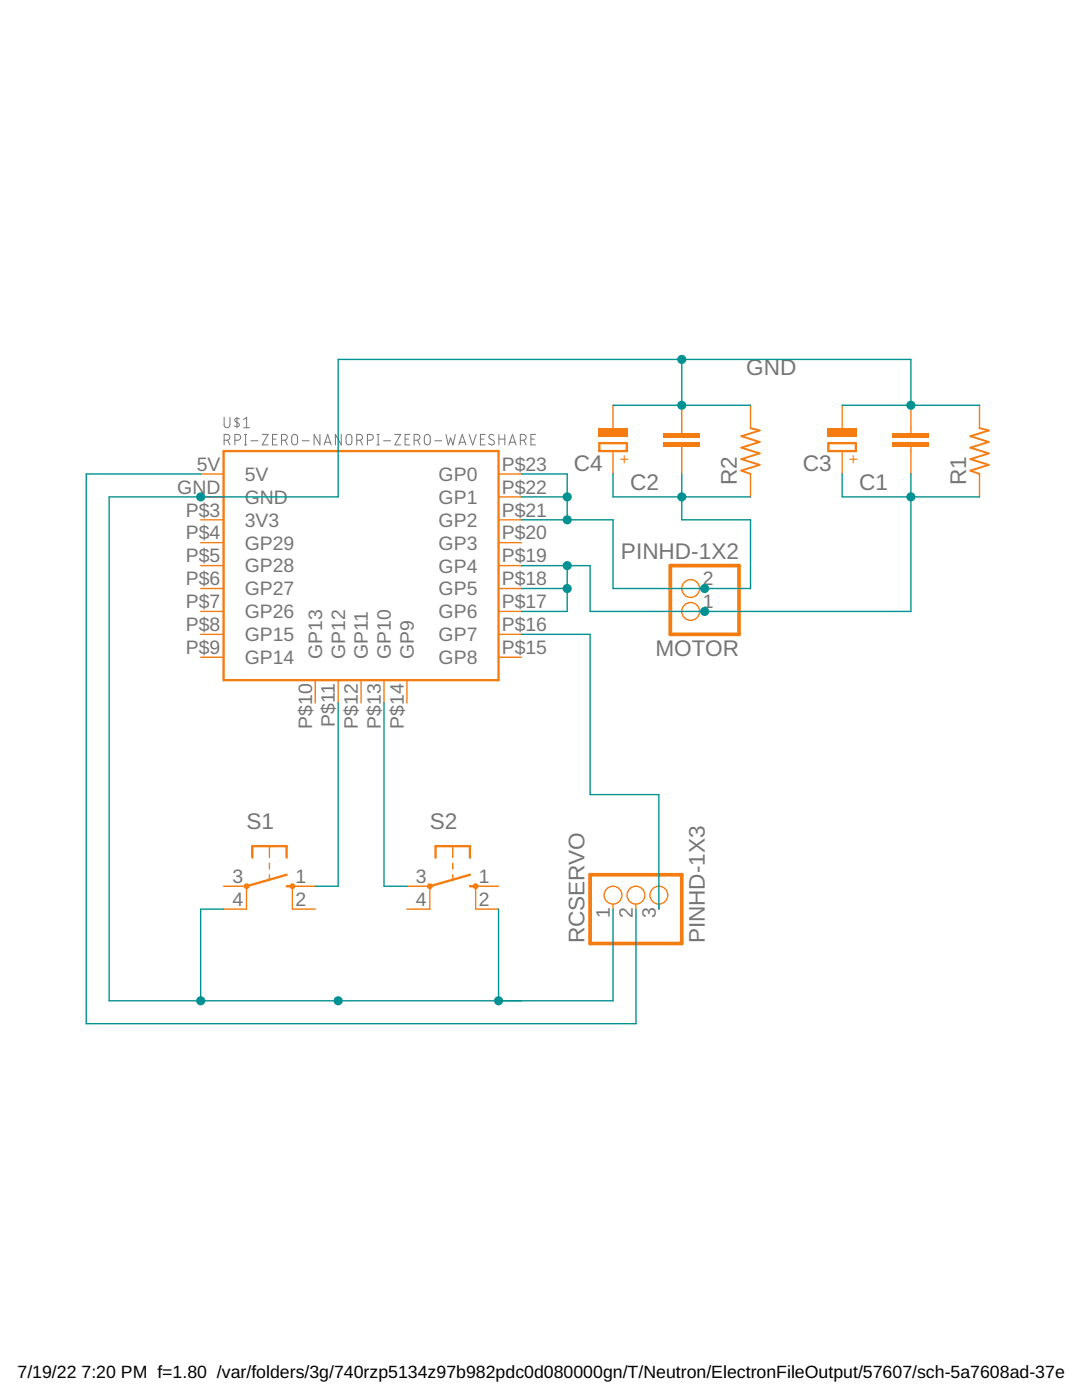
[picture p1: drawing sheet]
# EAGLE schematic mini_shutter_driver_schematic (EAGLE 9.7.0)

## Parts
C1  C_CHIP-0805(2012-METRIC)  [CAPC2012X110]
C2  C_CHIP-0805(2012-METRIC)  [CAPC2012X110]
C3  C-POL_TANTALUM-1206(3216-METRIC)  [CAPMP3216X180N]
C4  C-POL_TANTALUM-1206(3216-METRIC)  [CAPMP3216X180N]
MOTOR  PINHD-1X2  [1X02]
R1  R-US_CHIP-0805(2012-METRIC)  [RESC2012X65]
R2  R-US_CHIP-0805(2012-METRIC)  [RESC2012X65]
RCSERVO  PINHD-1X3  [1X03]
S1  10-XX  [B3F-10XX]
S2  10-XX  [B3F-10XX]
U$1  RPI-ZERO-NANORPI-ZERO-WAVESHARE  [RPI-ZERO-NANO-WAVESHARE]

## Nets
5V: RCSERVO.2 U$1.5V
GND: C1.2 C2.2 C3.2(-) C4.2(-) R1.2 R2.2 RCSERVO.1 S1.2(S1) S2.2(S1) U$1.GND
GP2: C2.1 C4.1(+) MOTOR.2 R2.1 U$1.P$21(GP2)
N$1: RCSERVO.3 U$1.P$16(GP7)
N$2: S1.3(P) U$1.P$6(GP27)
N$3: S2.3(P) U$1.P$8(GP15)
N$6: C1.1 C3.1(+) MOTOR.1 R1.1 U$1.P$19(GP4)
Unconnected: S1.1(S) S1.4(P1) S2.1(S) S2.4(P1) U$1.P$3(3V3) U$1.P$4(GP29) U$1.P$5(GP28) U$1.P$7(GP26) U$1.P$9(GP14) U$1.P$10(GP13) U$1.P$11(GP12) U$1.P$12(GP11) U$1.P$13(GP10) U$1.P$14(GP9) U$1.P$15(GP8) U$1.P$17(GP6) U$1.P$18(GP5) U$1.P$20(GP3) U$1.P$22(GP1) U$1.P$23(GP0)
